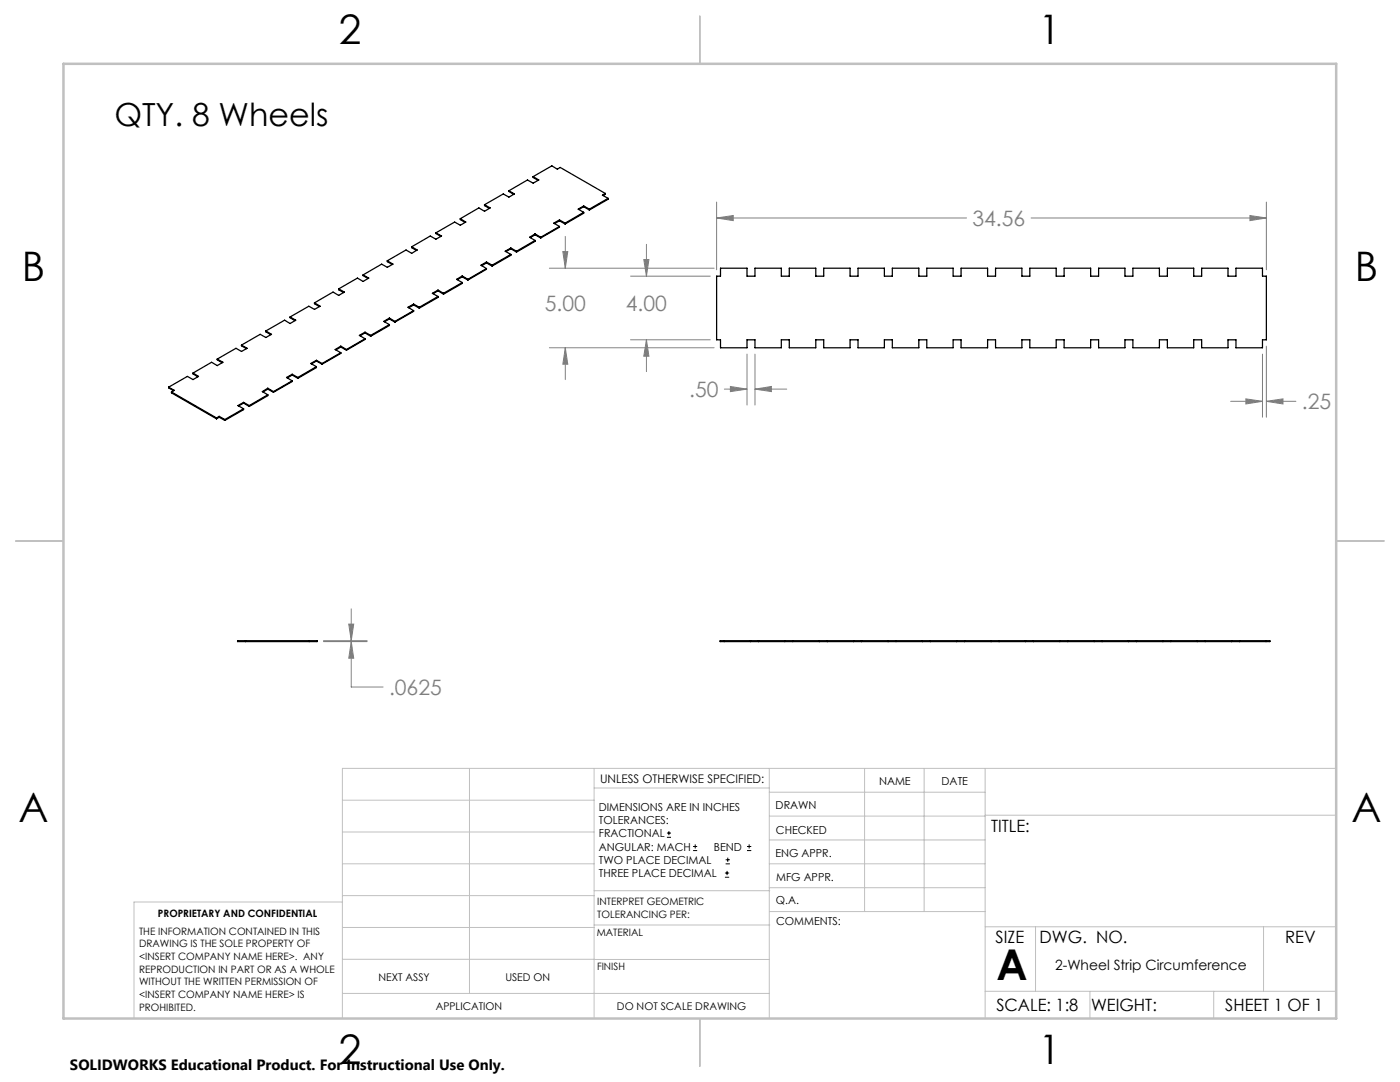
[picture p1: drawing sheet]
<svg xmlns="http://www.w3.org/2000/svg" width="279mm" height="216mm" viewBox="0 0 279 216" stroke-linecap="round" stroke-linejoin="round" font-family="sans-serif">
<g fill="none" stroke="#000" stroke-width=".2">
<path d="M133.1 167.1h.8M133.1 166.2h.8M133.5 165.8v.9M138.3 169.7h.8M138.3 168.9h.8M138.7 168.5v.8M144.7 175h.8M144.7 174.2h.8M144.8 172.4h.9M144.8 171.6h.9M145.1 173.8v.8M145.2 171.1v.9"/>
<path d="M149.1 169.7h.8M149.1 168.9h.8M149.5 168.5v.8"/>
</g>
<g fill="none" stroke="#808080" stroke-width=".2">
<path d="M109.6 53.5h32.9M112.3 50.2h1l-.5 3.3zM112.8 47.2v6.3M125.8 55.1h15.9M128.5 51.8h1l-.5 3.3zM129 48.8v6.3M143 43.5l3.3-.5v1zM143 40.3v13.5M143 43.5h49.9M205.8 43.5h46.9M249.4 43l3.3 .5-3.3 .5zM252.7 40.3v13.5"/>
<path d="M109.6 69.4h32.9M112.8 69.4l.5 3.3h-1zM112.8 69.4v6.3M125.8 67.8h15.9M129 67.8v6.4M129 67.8l.5 3.3h-1zM144.6 77.6h4.5M145.8 77.1l3.3 .5-3.3 .5zM149.1 70.7v10.1M150.7 77.6l3.3-.5v1zM150.7 70.7v10.1M150.7 77.6h6.3"/>
<path d="M248.6 79.6l3.4 .5-3.4 .5zM252 70.7v12.6M252.7 69.1v14.2M245.6 80.1h6.4M252.7 80.1l3.3-.5v1zM252.7 80.1h5.9M64.6 128h8.7M64.6 127.8h8.7M69.6 124.5h1l-.5 3.3zM70.1 128l.5 3.3h-1zM70.1 128v9.1h6.3M70.1 121.5v6.3"/>
</g>
<g fill="none" stroke="#c0c0c0" stroke-width=".2">
<path d="M68.3 159.7h50.3M93.7 153.3v44.9M118.6 153.3v49.9M118.6 157.2h34.9M153.5 153.3v49.9M153.5 158.1h43.1M172.5 153.3v28.6M184.4 153.3v28.6M196.6 153.3v49.9M266.7 153.3h-198.4v49.9M68.3 178.7h50.3M68.3 172.4h50.3"/>
<path d="M68.3 166h50.3M68.3 180h-41.6v23.2M118.6 177.7h35M153.5 167.6h43.1M153.5 162.8h43.1M153.5 172.4h43.1M153.5 177.1h43.1M196.6 162.7h70.1M68.3 198.2h85.2M68.3 191.4l85.2 .1M68.3 185.1h50.3M118.6 184.6h35"/>
<path d="M153.6 181.9h43M196.6 197.8h70.1M196.6 184.9h70.1M206.7 184.9v12.9M217.5 197.8v5.4M242.2 197.8v5.4M252.2 184.9v12.9"/>
</g>
<path d="M139.7 3.2v9.5M3.1 107.9h9.6M266.7 107.9h9.5M139.7 203.2v9.6" fill="none" stroke="#c0c0c0" stroke-width=".25"/>
<path d="M12.7 12.7h254v190.5h-254z" fill="none" stroke="#c0c0c0" stroke-width=".5"/>
<path d="M70.1 128l.5 3.3h-1zM69.6 124.5h1l-.5 3.3zM143 43.5l3.3-.5v1zM249.4 43l3.3 .5-3.3 .5zM128.5 51.8h1l-.5 3.3zM129 67.8l.5 3.3h-1zM112.3 50.2h1l-.5 3.3zM112.8 69.4l.5 3.3h-1zM145.8 77.1l3.3 .5-3.3 .5zM150.7 77.6l3.3-.5v1zM252.7 80.1l3.3-.5v1zM248.6 79.6l3.4 .5-3.4 .5z" fill="#808080"/>
<g fill="none" stroke="#000" stroke-width=".25">
<path d="M101.6 38.1l1.1 .6-1.1 .6-1.2-.6-3.7 2.2M101.6 38.1v.1l.9 .6M106.4 35.2l1.1 .7-1.1 .6-1.1-.6-3.7 2.2M106.4 35.2l3.7-2.1 1.1 .7 .6-.4 9 5.2M106.4 35.2v.2l1 .6M120.8 38.6l-.6 .3 1.2 .7M120.8 38.6v.2l-.4 .2M121.4 39.6l-3.8 2.1M121.4 39.6v.2l-3.8 2.1M67.6 57.6l1.1 .7-1.1 .6-1.1-.6-3.7 2.1M67.6 57.6v.2l1 .6M72.5 54.9l1.1 .6-1.1 .7-1.2-.7-3.7 2.1"/>
<path d="M72.5 54.9v.1l.9 .6M77.3 52l1.1 .7-1.1 .6-1.1-.6-3.7 2.2M77.3 52v.2l1 .6M82.2 49.2l1.1 .7-1.1 .7-1.2-.7-3.7 2.1M82.2 49.2v.2l.9 .6M87 46.5l1.1 .6-1.1 .6-1.1-.6-3.7 2.1M87 46.5v.1l1 .6M87.4 59.2l-3.7 2.1M87.4 57.9l1.1 .6M87.4 57.9l-1.1 .6 1.1 .7M87.4 59.2v.1l-3.7 2.2M87.4 57.9v.1"/>
<path d="M87.4 58l1.1 .7M87.4 58l-1 .6M88.5 58.5v.2M91.9 43.6l1.1 .7-1.1 .6-1.2-.6-3.7 2.2M91.9 43.6v.2l.9 .6M92.3 55.1l1.1 .6M92.3 55.1l-1.2 .6 1.2 .7M92.3 56.4l-3.8 2.1M92.3 56.4v.2l-3.8 2.1M92.3 55.1v.1M92.3 55.2l1.1 .7M92.3 55.2l-1 .6"/>
<path d="M93.4 55.7v.2M96.7 40.9l1.1 .6-1.1 .7-1.1-.7-3.7 2.1M96.7 40.9v.1l1 .6M97.1 52.3l1.1 .6M97.1 52.3l-1.1 .6 1.1 .7M97.1 53.6l-3.7 2.1M97.1 52.3v.2M97.1 53.6v.1l-3.7 2.2M97.1 52.5l1.1 .6M97.1 52.5l-1 .5M98.2 52.9v.2M102 50.8l-3.8 2.1"/>
<path d="M102 49.5l1.1 .6M102 49.5l-1.2 .6 1.2 .7M102 50.8v.1l-3.8 2.2M102 49.5v.1M102 49.6l1.1 .7M102 49.6l-1 .6M103.1 50.1v.2M106.8 48l-3.7 2.1M106.8 46.7l1.1 .6M106.8 46.7l-1.1 .6 1.1 .7M106.8 46.7v.1M106.8 48v.2l-3.7 2.1"/>
<path d="M106.8 46.8l1.1 .7M106.8 46.8l-1 .6M107.9 47.3v.2M111.7 45.2l-3.8 2.1M111.7 43.9l1.1 .6M111.7 43.9l-1.2 .6 1.2 .7M111.7 45.2v.1l-3.8 2.2M111.7 43.9v.2M111.7 44.1l1.1 .6M111.7 44.1l-1 .5M112.8 44.5v.2M116.5 41.2l1.1 .7"/>
<path d="M116.5 41.1l1.1 .6M116.5 41.1l-1.1 .6 1.1 .7M116.5 42.4l-3.7 2.1M116.5 42.4v.1l-3.7 2.2M116.5 41.1v.1M116.5 41.2l-1 .6M117.6 41.7v.2M143.8 53.5h5.3v1.6h1.6v-1.6h5.2v1.6h1.6v-1.6h5.3v1.6h1.6v-1.6h5.3v1.6h1.5v-1.6h5.3v1.6h1.6v-1.6h5.3v1.6h1.6v-1.6h5.2v1.6h1.6v-1.6h5.3v1.6h1.6v-1.6h5.2v1.6h1.6v-1.6h5.3v1.6h1.6v-1.6h5.3v1.6h1.6v-1.6h5.2v1.6h1.6v-1.6h5.3v1.6h1.6v-1.6h5.2v1.6h1.6v-1.6h5.3v1.6h1.6v-1.6h5.3v1.6h.7v12.7h-.7v1.6h-5.3v-1.6h-1.6v1.6h-5.3v-1.6h-1.6v1.6h-5.2v-1.6h-1.6v1.6h-5.3v-1.6h-1.6v1.6h-5.2v-1.6h-1.6v1.6h-5.3v-1.6h-1.6v1.6h-5.3v-1.6h-1.6v1.6h-5.2v-1.6h-1.6v1.6h-5.3v-1.6h-1.6v1.6h-5.2v-1.6h-1.6v1.6h-5.3v-1.6h-1.6v1.6h-5.3v-1.6h-1.5v1.6h-5.3v-1.6h-1.6v1.6h-5.3v-1.6h-1.6v1.6h-5.2v-1.6h-1.6v1.6h-5.3v-1.6h-.8v-12.7h.8zM33.7 77.3l1.1 .6-.6 .3M33.7 77.3v.1l.9 .6M34.2 78.2l9 5.2M34.2 78.2v.2l9 5.2"/>
<path d="M38.5 74.4l1.1 .7-1.1 .6-1.1-.6-3.7 2.2M38.5 74.4v.2l1 .6M43.4 71.6l1.1 .7-1.1 .7-1.2-.7-3.7 2.1M43.4 71.6v.2l.9 .6M48.2 68.9l1.1 .6-1.1 .6-1.1-.6-3.7 2.1M48.2 68.9v.1l1 .6M53.1 66l1.1 .7-1.1 .6-1.2-.6-3.7 2.2M53.1 66v.2l.9 .6M53.4 78.8v.2l-3.7 2.1M53.4 77.5l1.2 .6M53.4 77.5l-1 .6 1 .7M53.4 78.8l-3.7 2.1"/>
<path d="M53.4 77.5v.1M53.4 77.6l1.2 .7M53.4 77.6l-.9 .6M54.6 78.1v.2M57.9 63.3l1.1 .6-1.1 .7-1.1-.7-3.7 2.1M57.9 63.3v.1l1 .6M58.3 74.7l1.1 .6M58.3 74.7l-1.1 .6 1.1 .7M58.3 76l-3.7 2.1M58.3 74.7v.1M58.3 76v.1l-3.7 2.2M58.3 74.8l1.1 .7"/>
<path d="M58.3 74.8l-1 .6M59.4 75.3v.2M62.8 60.4l1.1 .7-1.1 .6-1.2-.6-3.7 2.2M62.8 60.4v.2l.9 .6M63.1 73.2l-3.7 2.1M63.1 71.9l1.2 .6M63.1 71.9l-1.1 .6 1.1 .7M63.1 71.9v.1M63.1 73.2v.1l-3.7 2.2M63.1 72l1.2 .7M63.1 72l-.9 .6M64.3 72.5v.2"/>
<path d="M68 70.4l-3.7 2.1M68 69.1l1.1 .6M68 69.1l-1.1 .6 1.1 .7M68 70.4v.1l-3.7 2.2M68 69.1v.2M68 69.3l-1 .5M68 69.3l1.1 .6M69.1 69.7v.2M72.8 66.3l1.2 .6M72.8 66.3l-1.1 .6 1.1 .7M72.8 67.6l-3.7 2.1M72.8 66.4l1.2 .7"/>
<path d="M72.8 67.6v.1l-3.7 2.2M72.8 66.3v.1M72.8 66.4l-.9 .6M74 66.9v.2M77.7 64.8l-3.7 2.1M77.7 63.5l1.1 .6M77.7 63.5l-1.1 .6 1.1 .7M77.7 64.8v.1l-3.7 2.2M77.7 63.5v.1M77.7 63.6l-1 .6M77.7 63.6l1.1 .7M78.8 64.1v.2"/>
<path d="M82.5 60.7l1.2 .6M82.5 60.7l-1.1 .6 1.1 .7M82.5 62l-3.7 2.1M82.5 60.9l-.9 .5M82.5 60.7v.2M82.5 62v.1l-3.7 2.2M82.5 60.9l1.2 .6M83.7 61.3v.2M43.2 83.4v.2M43.7 83.1l1.2 .6M43.7 83.1l-.5 .3M43.7 83.1v.2"/>
<path d="M43.7 83.3l1.2 .6M43.7 83.3l-.5 .3M44.9 83.7v.2M48.6 81.6l-3.7 2.1M48.6 80.3l1.1 .6M48.6 80.3l-1.1 .6 1.1 .7M48.6 80.3v.1M48.6 81.6v.1l-3.7 2.2M48.6 80.4l1.1 .7M48.6 80.4l-1 .6M49.7 80.9v.2M47.4 127.8h15.9v.2h-15.9z"/>
<path d="M49 127.8v.2M61.7 127.8v.2M143.7 127.8h109.7v.2h-109.7zM144.5 127.8v.2M149.8 127.8v.2M151.4 127.8v.2M156.6 127.8v.2M158.2 127.8v.2M163.5 127.8v.2M165.1 127.8v.2M170.4 127.8v.2M171.9 127.8v.2"/>
<path d="M177.2 127.8v.2M178.8 127.8v.2M184.1 127.8v.2M185.7 127.8v.2M190.9 127.8v.2M192.5 127.8v.2M197.8 127.8v.2M199.4 127.8v.2M204.6 127.8v.2M206.2 127.8v.2M211.5 127.8v.2M213.1 127.8v.2"/>
<path d="M218.4 127.8v.2M220 127.8v.2M225.2 127.8v.2M226.8 127.8v.2M232.1 127.8v.2M233.7 127.8v.2M238.9 127.8v.2M240.5 127.8v.2M245.8 127.8v.2M247.4 127.8v.2M252.7 127.8v.2"/>
</g>
<text font-size="8.5" x="198.9" y="195.5">A</text>
<g font-size="8.1">
<text x="67.6" y="8.9">2</text>
<text x="207.3" y="8.9">1</text>
<text x="4.4" y="56.1">B</text>
<text x="270.4" y="56.1">B</text>
<text x="3.7" y="164.1">A</text>
<text x="269.7" y="164.1">A</text>
<text x="67.6" y="212.4">2</text>
<text x="207.3" y="212.4">1</text>
</g>
<text font-size="6.3" x="22.8" y="25.1">QTY. 8 Wheels</text>
<g font-size="4.2" fill="#808080">
<text x="194.1" y="45.1">34.56</text>
<text x="108.7" y="62.1">5.00</text>
<text x="124.9" y="62.1">4.00</text>
<text x="137.5" y="79.2">.50</text>
<text x="259.8" y="81.7">.25</text>
<text x="77.6" y="138.7">.0625</text>
</g>
<g font-size="3.4">
<text x="197.8" y="166">TITLE:</text>
<text x="198.7" y="188.1">SIZE</text>
<text x="207.5" y="188.1">DWG. NO.</text>
<text x="256.5" y="188.2">REV</text>
<text x="198.8" y="201.7">SCALE: 1:8</text>
<text x="217.7" y="201.8">WEIGHT:</text>
<text x="244.5" y="201.7">SHEET 1 OF 1</text>
</g>
<text font-size="3" x="14" y="213.5">SOLIDWORKS Educational Product. For Instructional Use Only.</text>
<text font-size="2.8" x="210.6" y="193.5">2-Wheel Strip Circumference</text>
<text font-size="2.4" x="119.8" y="156.2">UNLESS OTHERWISE SPECIFIED:</text>
<g font-size="2.2">
<text x="119.5" y="161.8">DIMENSIONS ARE IN INCHES</text>
<text x="154.8" y="161.4">DRAWN</text>
<text x="175.4" y="156.6">NAME</text>
<text x="187.9" y="156.7">DATE</text>
<text x="119.5" y="164.4">TOLERANCES:</text>
<text x="119.5" y="167.1">FRACTIONAL</text>
<text x="154.9" y="166.3">CHECKED</text>
<text x="119.5" y="169.7">ANGULAR: MACH</text>
<text x="119.5" y="172.4">TWO PLACE DECIMAL</text>
<text x="142.5" y="169.7">BEND</text>
<text x="154.8" y="171">ENG APPR.</text>
<text x="119.5" y="175">THREE PLACE DECIMAL</text>
<text x="154.9" y="175.7">MFG APPR.</text>
<text x="154.9" y="180.4">Q.A.</text>
<text x="154.9" y="184.6">COMMENTS:</text>
</g>
<g font-size="2.1">
<text x="75.5" y="195.7">NEXT ASSY</text>
<text x="100.9" y="195.7">USED ON</text>
<text x="86.9" y="201.5">APPLICATION</text>
<text x="123.1" y="201.6">DO NOT SCALE DRAWING</text>
</g>
<g font-size="2">
<text x="31.5" y="182.9">PROPRIETARY AND CONFIDENTIAL</text>
<text x="119.2" y="180.6">INTERPRET GEOMETRIC</text>
<text x="119.2" y="183.1">TOLERANCING PER:</text>
<text x="27.8" y="186.5">THE INFORMATION CONTAINED IN THIS</text>
<text x="27.8" y="189">DRAWING IS THE SOLE PROPERTY OF</text>
<text x="27.8" y="191.6">&lt;INSERT COMPANY NAME HERE&gt;. ANY</text>
<text x="119.1" y="186.7">MATERIAL</text>
<text x="27.8" y="194.1">REPRODUCTION IN PART OR AS A WHOLE</text>
<text x="27.8" y="196.6">WITHOUT THE WRITTEN PERMISSION OF</text>
<text x="119.1" y="193.5">FINISH</text>
<text x="27.8" y="199.1">&lt;INSERT COMPANY NAME HERE&gt; IS</text>
<text x="27.8" y="201.7">PROHIBITED.</text>
</g>
</svg>
